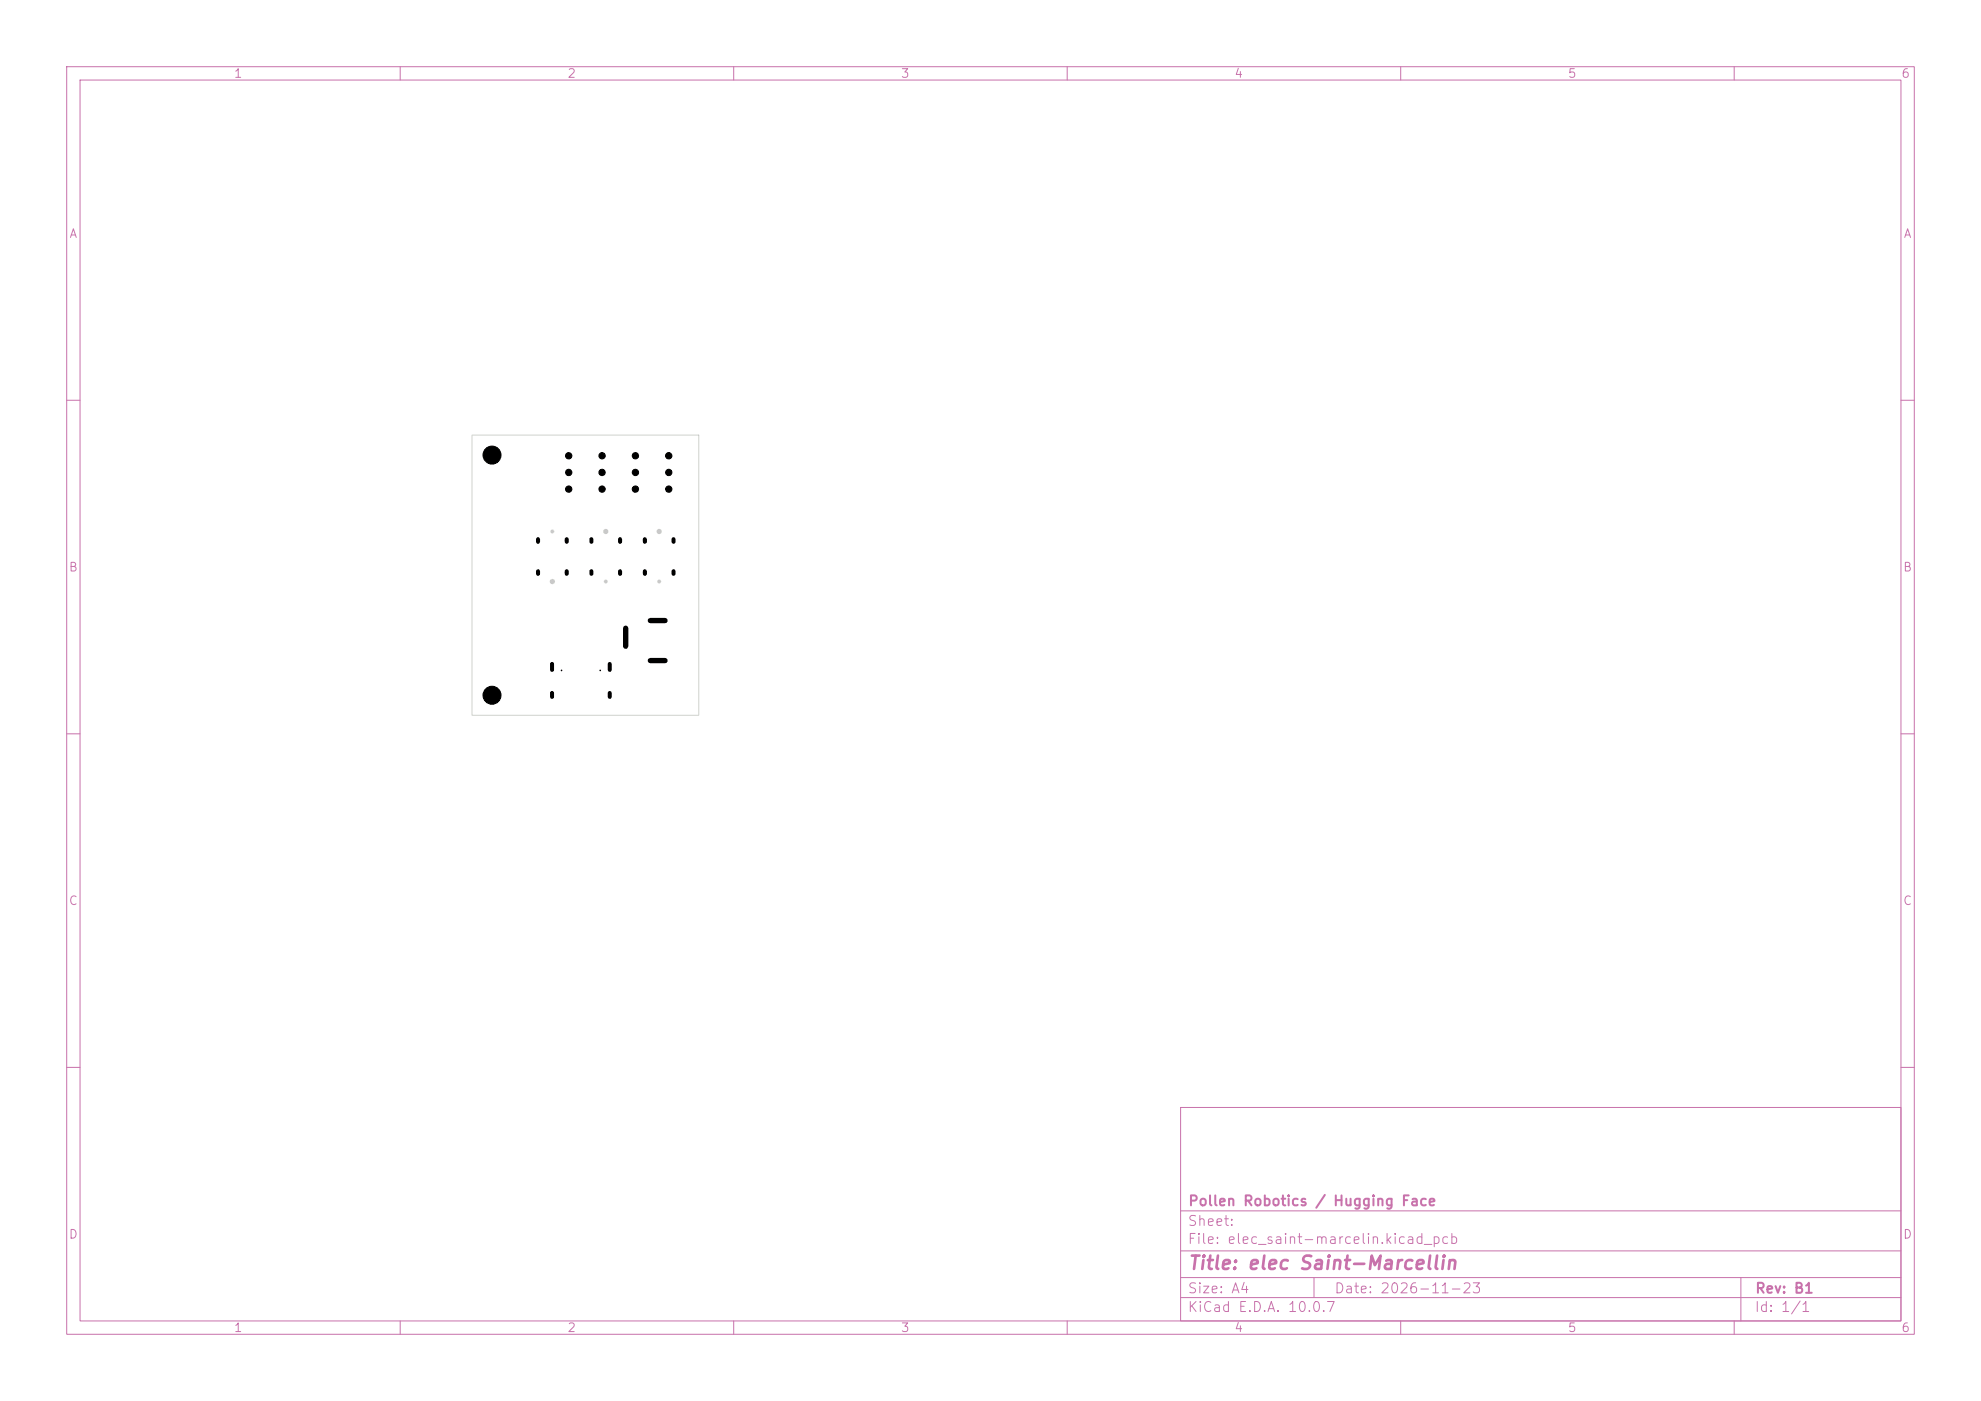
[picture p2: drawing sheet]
<svg xmlns="http://www.w3.org/2000/svg" width="297mm" height="210mm" viewBox="0 0 297 210" stroke-linecap="round" stroke-linejoin="round" font-family="sans-serif">
<g fill="none" stroke="#c872ab" stroke-width=".15">
<path d="M10 10h277v190h-277zM12 12h273v186h-273zM60 10v2M110 10v2M160 10v2M210 10v2M260 10v2M10 60h2M285 60h2M10 110h2M285 110h2M10 160h2"/>
<path d="M177 166h108v32h-108zM285 160h2M60 198v2M110 198v2M160 198v2M177 194.5h108M177 191.5h108M177 187.5h108M177 181.5h108M197 191.5v3M210 198v2M260 198v2"/>
<path d="M261 191.5v6.5"/>
</g>
<path d="M70.8 65.2h34v42h-34z" fill="none" stroke="#d0d2cd" stroke-width=".15"/>
<g fill="#d0d2cd">
<circle cx="90.8" cy="79.7" r=".4"/>
<circle cx="90.8" cy="87.2" r=".3"/>
<circle cx="98.8" cy="79.7" r=".4"/>
<circle cx="98.8" cy="87.2" r=".3"/>
<circle cx="82.8" cy="79.7" r=".3"/>
<circle cx="82.8" cy="87.2" r=".4"/>
</g>
<path d="M80.7 80.8v.4M80.7 85.6v.4M85 80.8v.4M85 85.6v.4M88.7 80.8v.4M88.7 85.6v.4M93 80.8v.4M93 85.6v.4M96.7 80.8v.4M96.7 85.6v.4M101 80.8v.4M101 85.6v.4" fill="none" stroke="#000" stroke-width=".61"/>
<g fill="#000" stroke="#000" stroke-width=".15">
<circle cx="73.8" cy="68.2" r="1.35"/>
<circle cx="85.3" cy="73.3" r=".47"/>
<circle cx="85.3" cy="70.8" r=".47"/>
<circle cx="85.3" cy="68.3" r=".47"/>
<circle cx="90.3" cy="73.3" r=".47"/>
<circle cx="90.3" cy="70.8" r=".47"/>
<circle cx="90.3" cy="68.3" r=".47"/>
<circle cx="95.3" cy="73.3" r=".47"/>
<circle cx="95.3" cy="68.3" r=".47"/>
<circle cx="95.3" cy="70.8" r=".47"/>
<circle cx="100.3" cy="73.3" r=".47"/>
<circle cx="100.3" cy="70.8" r=".47"/>
<circle cx="100.3" cy="68.3" r=".47"/>
<circle cx="73.8" cy="104.2" r="1.35"/>
<circle cx="84.2" cy="100.5" r=".05"/>
<circle cx="90" cy="100.5" r=".05"/>
</g>
<path d="M93.8 94.2v2.7M97.5 93h2.2M97.5 99h2.2" fill="none" stroke="#000" stroke-width=".8"/>
<path d="M82.8 99.5v.9M91.4 99.5v.9M82.8 103.9v.6M91.4 103.9v.6" fill="none" stroke="#000" stroke-width=".6"/>
<text font-size="2" fill="#c872ab" x="178" y="190.8">Title: elec Saint-Marcellin</text>
<g font-size="1.5" fill="#c872ab">
<text x="178" y="184.1">Sheet:</text>
<text x="178" y="181.1">Pollen Robotics / Hugging Face</text>
<text x="178" y="186.8">File: elec_saint-marcelin.kicad_pcb</text>
<text x="178" y="197">KiCad E.D.A. 10.0.7</text>
<text x="178" y="194.2">Size: A4</text>
<text x="200" y="194.2">Date: 2026-11-23</text>
<text x="263" y="197">Id: 1/1</text>
<text x="263" y="194.2">Rev: B1</text>
</g>
<g font-size="1.3" fill="#c872ab">
<text x="35" y="12">1</text>
<text x="85" y="12">2</text>
<text x="135" y="12">3</text>
<text x="185" y="12">4</text>
<text x="235" y="12">5</text>
<text x="285" y="12">6</text>
<text x="10.3" y="36">A</text>
<text x="285.3" y="36">A</text>
<text x="10.2" y="86">B</text>
<text x="285.2" y="86">B</text>
<text x="10.2" y="136">C</text>
<text x="285.2" y="136">C</text>
<text x="10.2" y="186">D</text>
<text x="285.2" y="186">D</text>
<text x="35" y="200">1</text>
<text x="85" y="200">2</text>
<text x="135" y="200">3</text>
<text x="185" y="200">4</text>
<text x="235" y="200">5</text>
<text x="285" y="200">6</text>
</g>
</svg>
